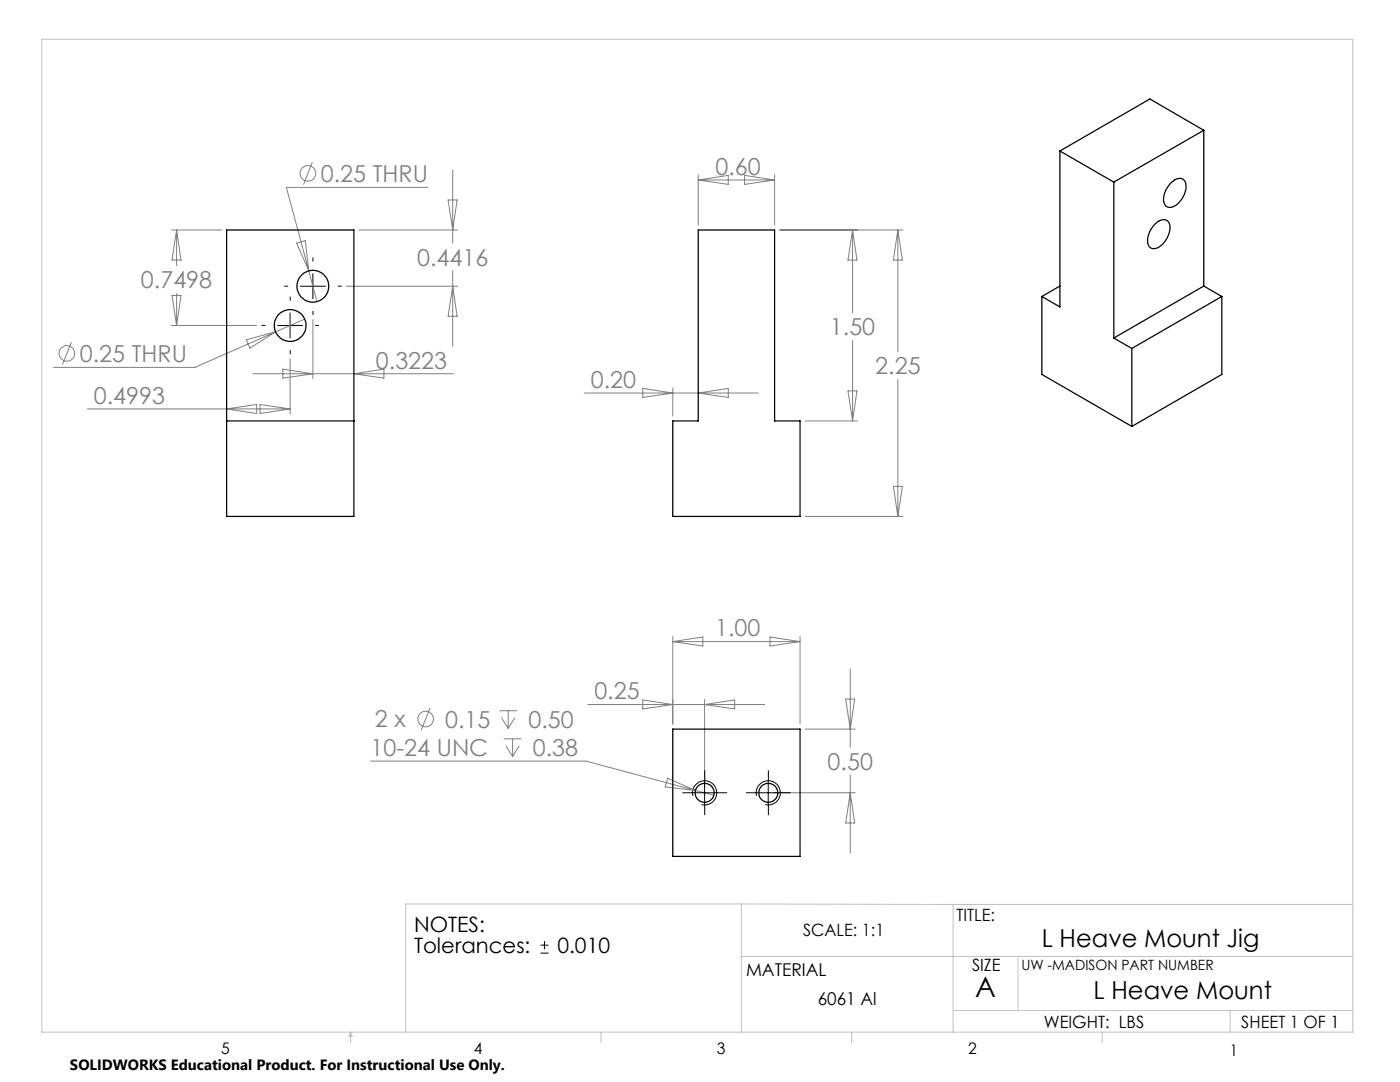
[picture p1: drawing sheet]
<svg xmlns="http://www.w3.org/2000/svg" width="279mm" height="216mm" viewBox="0 0 279 216" stroke-linecap="round" stroke-linejoin="round" font-family="sans-serif">
<g fill="none" stroke="#c0c0c0" stroke-width=".2">
<path d="M8.4 7.8h261.6v198.2h-261.6zM148 180.4v25.6M148 180.4h-67v25.6M148 190.9h122M148 180.4l42.2 .1M190.2 180.5v25.5M190.2 180.5h79.8M203.2 190.9v10.7M70 206v2.1M70 206l.3 .8h-.7zM119.9 206v2.1M170 206v2.1"/>
<path d="M190.2 201.6h79.8M220 206v2.1M245.5 201.6v4.4"/>
</g>
<g fill="none" stroke="#808080" stroke-width=".2">
<path d="M62.3 32.4l-1.7 4.4M85.4 37.4h-28.3l4.5 16.6M89.4 39.9h1.8l-.9 6zM90.3 33.9v14.6M139.3 34.9v10M139.3 35.9h15.3M139.3 35.9l6-.9v1.8zM148.6 35l6 .9-6 .9zM154.6 34.9v10M34.2 45.9h10M34.3 58.9h1.8l-.9 6zM35.2 45.9l.9 6h-1.8z"/>
<path d="M35.2 45.9v7.1M35.2 58.6v6.3M59.2 48.5l1.7-.5 .7 6zM61.6 54l1.7 6.2M69.1 57.1h22.2M71.6 45.9h19.7M90.3 54v15.1M90.3 57.1l.9 6h-1.8zM155.6 45.9h24.6M170.1 45.9l.9 6h-1.8zM170.1 45.9v16.5M179.2 45.9v24.3"/>
<path d="M179.2 45.9l.9 6h-1.8zM14.3 68.3l-1.8 4.4M34.2 64.9h17M49.1 67.8l5.9-1.6-5.1 3.3zM50.4 74.6h40.1M55 66.2l-16.1 7.1h-28.2M56.4 73.7l6 .9-6 .9zM57.9 71.6v11M60.8 63.7l-5.8 2.5M62.4 63.8v11.8M70.6 74.6l6-.9v1.8zM116.6 78.4h34.7"/>
<path d="M128.3 77.5l6 .9-6 .9zM134.3 77.4v5.6M139.3 78.4l6-.9v1.8zM169.2 78h1.8l-.9 6zM170.1 67.9v16.1M179.2 75.7v27.3M17.4 81.6h40.5M45.2 81.6l6-.9v1.8zM51.9 80.7l6 .9-6 .9zM160.7 84h10.4M178.3 97h1.8l-.9 6zM160.7 103h19.5"/>
<path d="M128.3 139.7l6 .9-6 .9zM134.3 127v17.5M134.3 128h25.4M134.3 128l6-.9v1.8zM140.6 139.6v17.6M153.7 127.1l6 .9-6 .9zM159.7 127v17.5M168.8 139.5h1.8l-.9 6zM169.7 133.5v15.6M73.9 151.9h43l21.9 5.8M85.8 141.3l-1.7 4.4M99.6 141.8h3.6"/>
<path d="M100.1 143.2l1.3 2.1M100.5 147.4h3.6M101 148.8l1.3 2.2M101.4 141.8v3.5M102.3 147.4v3.6M102.8 143.2l-1.4 2.1M103.6 148.8l-1.3 2.2M117.3 140.6h35.3M133.2 155.3l5.6 2.4-6-.7zM138.8 157.7l3.7 1M140.6 140.6l6-.9v1.8zM154.3 158.2h16.4"/>
<path d="M160.7 145.5h10M169.7 154.6v15.6M169.7 158.2l.9 6h-1.8z"/>
<circle cx="61.5" cy="34.6" r="1.55"/>
<circle cx="13.4" cy="70.5" r="1.55"/>
<circle cx="84.9" cy="143.5" r="1.55"/>
</g>
<g fill="none" stroke="#000" stroke-width=".2">
<path d="M59.9 57.1h5M62.4 54.6v5M55.4 64.9h5M57.9 62.4v5.1M138.1 158.2h5M138.3 158.8a2.41 2.41 0 0 1 2.1-3 2.41 2.41 0 0 1 2.6 2.6 2.41 2.41 0 0 1-3 2.1M140.6 155.7v5M150.8 158.2h5M151 158.8a2.41 2.41 0 0 1 2.1-3 2.41 2.41 0 0 1 2.6 2.6 2.41 2.41 0 0 1-3 2.1M153.3 155.7v5M107.9 190.2h1.6M107.9 188.6h1.6"/>
<path d="M108.7 187.8v1.6"/>
</g>
<g fill="none" stroke="#000" stroke-width=".2" stroke-dasharray="15.2 1.3 1.3 1.3">
<path d="M57.5 57.1h-.7M57.9 59.9v-.6M62.5 52.1v-.7M67.5 57.1h.6M52.9 64.9h-.7M57.9 69.9v.7M62.5 62.1v.7M62.9 64.9h.7M138.1 158.2h-1.9M140.6 155.7v-1.9M143.1 158.2h1.9M150.8 158.2h-1.9"/>
<path d="M153.3 155.7v-1.9M155.8 158.2h1.9M140.6 160.7v1.9M153.3 160.7v1.9"/>
</g>
<g fill="none" stroke="#000" stroke-width=".25">
<path d="M211.5 30.1v31.1l-3.6-2M211.5 30.1l10.8 6.2M222.3 36.3v31.2M233.5 36.7a2.14 2.14 0 0 1 2.7-.9 2.93 2.93 0 0 1-.1 3.6 3.1 3.1 0 0 1-3 1.9 1.88 1.88 0 0 1-.8-2.2l.4-1.3zM240.2 26l-17.9 10.3M240.2 26v31.1M240.2 26l-10.7-6.2-18 10.3M45.2 45.9h25.4v57.1h-25.4zM139.3 45.9h15.3v38.1h5.1v19h-25.4v-19h5zM207.9 59.2v15.5l18 10.4M211.5 57.1l-3.6 2.1M230.3 44.9a2.13 2.13 0 0 1 2.7-.8 2.94 2.94 0 0 1-.1 3.5 3.1 3.1 0 0 1-3 2 1.9 1.9 0 0 1-.7-2.7l.3-.8z"/>
<path d="M240.2 57.1l-17.9 10.4M240.2 57.1l3.6 2.1M243.8 59.2l-17.9 10.3M243.8 59.2v15.5l-17.9 10.4M222.3 67.5l3.6 2M225.9 69.5v15.6M45.2 84h25.4M134.3 145.5h25.4v25.4h-25.4z"/>
<circle cx="62.4" cy="57.1" r="3.2"/>
<circle cx="57.9" cy="65" r="3.2"/>
<circle cx="140.6" cy="158.2" r="1.89"/>
<circle cx="153.3" cy="158.2" r="1.89"/>
</g>
<text font-size="5.6" x="194.6" y="199">A</text>
<g font-size="4.9">
<text x="207.9" y="188.9">L Heave Mount Jig</text>
<text x="218.2" y="199.4">L Heave Mount</text>
</g>
<g font-size="4.7" fill="#808080">
<text x="142.8" y="34.9">0.60</text>
<text x="64" y="36.3">0.25 THRU</text>
<text x="83.2" y="53">0.4416</text>
<text x="28.1" y="57.5">0.7498</text>
<text x="165.6" y="66.9">1.50</text>
<text x="15.9" y="72.2">0.25 THRU</text>
<text x="75" y="73.5">0.3223</text>
<text x="117.9" y="77.4">0.20</text>
<text x="174.7" y="74.7">2.25</text>
<text x="18.7" y="80.6">0.4993</text>
<text x="142.7" y="127">1.00</text>
<text x="118.6" y="139.5">0.25</text>
<text x="74.8" y="145.2">2 x</text>
<text x="88.8" y="145.2">0.15</text>
<text x="105.5" y="145.2">0.50</text>
<text x="74" y="150.8">10-24 UNC</text>
<text x="106.3" y="150.8">0.38</text>
<text x="165.2" y="153.6">0.50</text>
</g>
<g font-size="4.2">
<text x="82.6" y="185.9">NOTES:</text>
<text x="82.6" y="190.2">Tolerances:</text>
<text x="111.2" y="190.2">0.010</text>
</g>
<g font-size="3.5">
<text x="148.9" y="194.7">MATERIAL</text>
<text x="163.2" y="200.6">6061 Al</text>
</g>
<g font-size="3.4">
<text x="190.9" y="183.8">TITLE:</text>
<text x="160.3" y="186.8">SCALE: 1:1</text>
<text x="194" y="193.8">SIZE</text>
<text x="208.3" y="205.1">WEIGHT: LBS</text>
<text x="247.7" y="205.1">SHEET 1 OF 1</text>
</g>
<g font-size="3.2">
<text x="44.2" y="210.4">5</text>
<text x="94.6" y="210.3">4</text>
<text x="143.1" y="210.4">3</text>
<text x="193.2" y="210.3">2</text>
<text x="245.4" y="210.6">1</text>
</g>
<text font-size="3" x="14" y="213.5">SOLIDWORKS Educational Product. For Instructional Use Only.</text>
<text font-size="2.8" x="203.8" y="193.5">UW -MADISON PART NUMBER</text>
</svg>
